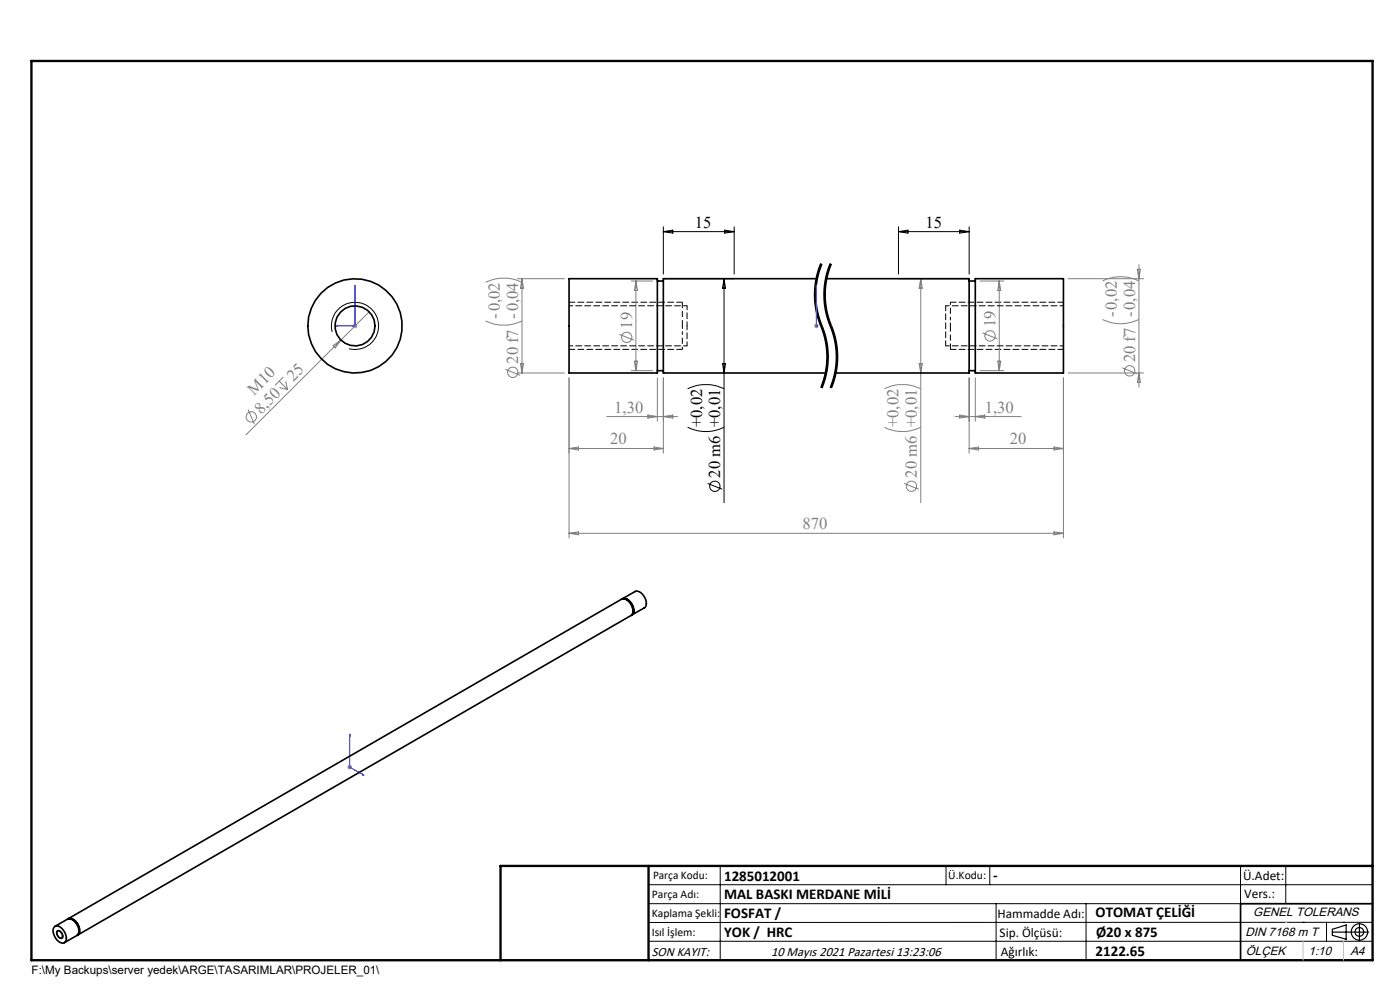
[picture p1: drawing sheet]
<svg xmlns="http://www.w3.org/2000/svg" width="297mm" height="210mm" viewBox="0 0 297 210" stroke-linecap="round" stroke-linejoin="round" font-family="sans-serif">
<g fill="none" stroke="#808080" stroke-width=".21">
<path d="M103 59.9a8.9 8.9 0 0 1 7.7 0M109.7 59.1h10M110.7 59.1v20M110.7 59.1l.4 2h-.7zM133.9 59.6h4.5M134.9 59.6l.4 2h-.7zM134.9 59.6v19M195.3 59.1l.4 2h-.7zM195.3 59.1v47.5M207.9 59.6h5.1M212 59.6v19M212 59.6l.3 2h-.6z"/>
<path d="M226.6 59.1h16M233.9 59.6a8.6 8.6 0 0 1 7.7 0M241.3 57.1h.6l-.3 2zM241.6 56.1v26M60.1 80l-1.8 1.7M70.7 73.3l1.6-1.2-1.2 1.7zM74.8 69.1h1M75 68.8l.7 .7M75.3 68.6v1M78.3 66.1l-26.1 26.1M103 68.1a8.9 8.9 0 0 0 7.7 0M107.2 78.3l3.1 1.3"/>
<path d="M109.7 79.1h10M110.4 77.1h.7l-.4 2zM131.4 70.9l3.1 1.3M133.9 78.6h4.5M134.6 76.6h.7l-.4 2zM172.7 69.1h1M172.8 68.8l.7 .7M173.2 68.6v1M173.5 68.8l-.7 .7M195 77.1h.7l-.4 2zM207.9 78.6h5.1M208.5 70.6l3.1 1.3"/>
<path d="M211.7 76.6h.6l-.3 2zM226.6 79.1h16M233.9 67.8a8.6 8.6 0 0 0 7.7 0M238.1 78l3.1 1.3M241.6 79.1l.3 2h-.6zM52.6 86.9l1.4 3.1M59.2 80.8l1.8 1.8M59.3 82.2l1.7 .4M60.6 80.9l.4 1.7M120.7 95.1h20M120.7 80.1v34M120.7 95.1l2-.3v.7z"/>
<path d="M128.7 88.4h15M137.4 88l2.1 .4-2.1 .3zM138.7 94.8l2 .3-2 .4zM139.5 80.1v9.3M140.7 80.1v16M140.7 88.4l2-.4v.7zM187.6 90.6a8.6 8.6 0 0 0 7.7 0M187.6 82.5a8.9 8.9 0 0 1 7.7 0M202.6 88.4h14M203.6 88l2 .4-2 .3zM205.6 80.1v16M205.6 95.1h20"/>
<path d="M205.6 95.1l2-.3v.7zM206.9 80.1v9.3M206.9 88.4l2-.4v.7zM223.6 94.8l2 .3-2 .4zM225.6 80.1v34M120.7 113.1l2-.3v.6zM120.7 113.1h104.9M191.8 102.5l3.1 1.3M223.6 112.8l2 .3-2 .3zM73.7 162.7h1M73.8 162.4l.7 .7M74.2 162.2v1"/>
<path d="M74.5 162.4l-.7 .7"/>
<circle cx="108.8" cy="79" r="1.09"/>
<circle cx="133" cy="71.6" r="1.09"/>
<circle cx="210" cy="71.3" r="1.09"/>
<circle cx="239.7" cy="78.7" r="1.09"/>
<circle cx="53.3" cy="88.4" r="1.09"/>
<circle cx="193.4" cy="103.1" r="1.09"/>
</g>
<g fill="none" stroke="#000" stroke-width=".21">
<path d="M140.7 49.1h15.1M140.7 59.1h15.1M140.7 48.1v10M140.7 49.1l2-.3v.7zM153.6 59.1v47.5M153.6 59.1l.3 2h-.6zM153.7 48.8l2.1 .3-2.1 .4zM155.8 48.1v10M173.7 58.2l-.5 2.9M174 57.1l-.3 1.1M174.1 55.9l-1 3.4-.4 3.5M174.2 56.5l-.2 .6"/>
<path d="M174.2 55.9a17.8 17.8 0 0 0 .5 14.6 17.1 17.1 0 0 1-.5 11.8M174.4 56l-.2 .5M175.7 58.2l-.5 2.9M176 57.1l-.3 1.1M176.1 55.9l-.4 1.1a17.3 17.3 0 0 0-1 5.8M176.2 55.9a17.8 17.8 0 0 0 .5 14.6 17.1 17.1 0 0 1-.5 11.8M176.4 56l-.4 1.1M190.6 48.1v10M190.6 49.1h15M190.6 49.1l2-.3v.7zM190.6 59.1h15M203.6 48.8l2 .3-2 .4z"/>
<path d="M205.6 48.1v10M70.5 70.4a5 5 0 0 1 4.4-6.2 5 5 0 0 1 5.4 5.4 5 5 0 0 1-6.3 4.4M153.3 77.1h.6l-.3 2zM172.7 62.8l.4 3 .6 2.3a17.8 17.8 0 0 1 1.5 10.2M173.2 61.1v2.9l.5 2.8M173.7 66.8l.5 1.7M174.2 68.5l.1 .3M174.3 68.8l.1 .2zM174.4 69a17.3 17.3 0 0 1 1.3 5.8M174.7 62.8l.4 3 .6 2.3a17.8 17.8 0 0 1 1.5 10.2M175.2 61.1a16.9 16.9 0 0 0 .8 6.9M175.2 78.3l-.4 1.7-.7 2.2"/>
<path d="M175.3 79.5l-.9 2.9M175.4 78.9l-.1 .6M175.5 78.4l-.1 .5M175.7 74.8l-.2 3.6M176 67.9a19.4 19.4 0 0 1 1.7 6.9M177.2 78.3l-.4 1.7-.7 2.2M177.3 79.5l-.9 2.9M177.4 78.9l-.1 .6M177.5 78.4l-.1 .5M177.7 74.8l-.2 3.6M145.9 90.6a8.6 8.6 0 0 0 7.7 0M145.9 82.5a8.9 8.9 0 0 1 7.7 0"/>
<path d="M150.1 102.5l3.1 1.3M12.1 197.4a1.1 1.1 0 0 1 1.1 .5 1.1 1.1 0 0 1 0 1.2 1.17 1.17 0 0 1-1.1-1.7zM137.6 187.7h153.6M137.6 191.7h153.6M137.6 199.7h153.6M152.8 183.7v20M200.7 183.7v4M210 183.7v4M211.3 191.7v12M230.4 191.7v12M263.2 183.7v20M272.8 183.7v8"/>
<path d="M276.4 195.6h.1M281.4 195.6v4.1M285 195.6h.1M291.2 195.6l-153.6 .1"/>
<circle cx="151.6" cy="103.1" r="1.1"/>
</g>
<path d="M144.8 70.5v3.6M201.6 67.8v-3.7" fill="none" stroke="#000" stroke-width=".21" stroke-dasharray="1.3 .6" stroke-dashoffset=".7" stroke-linecap="butt"/>
<path d="M144.8 64.1v5M201.6 74.1v-5" fill="none" stroke="#000" stroke-width=".21" stroke-dasharray="1.3 .6" stroke-linecap="butt"/>
<path d="M174.2 55.9a17.1 17.1 0 0 0 0 13.2M176.2 55.9a17.1 17.1 0 0 0 0 13.2M174.2 69.1a17.1 17.1 0 0 1 0 13.2M176.2 69.1a17.1 17.1 0 0 1 0 13.2" fill="none" stroke="#000" stroke-width=".21" stroke-dasharray="6.3 1.3 1.3 1.3" stroke-dashoffset="1.5" stroke-linecap="butt"/>
<g fill="none" stroke="#000" stroke-width=".25">
<path d="M282.6 197.7h7.8M282.6 197.1l3-.9v3l-3-.8zM288.4 195.8v3.8M106.2 203.7h185"/>
<circle cx="288.4" cy="197.7" r="1.74"/>
<circle cx="288.4" cy="197.7" r=".93"/>
</g>
<path d="M71 69.1l.4-.1v.2zM75.3 60.5l.1 .5h-.2zM75.3 60.5v8.6h-4.3M173.2 69v.2zM173.2 60.5v.5v-.5M173.2 69.1h.1M173.2 60.5v8.6M74.2 155.7l.1 .4-.2-.1zM74.2 155.7v7l3 1.8M76.9 164.2l.3 .3-.3-.1z" fill="none" stroke="#00f" stroke-width=".21"/>
<path d="M120.8 74.1h24M144.8 64.1h-24M201.6 74.1h24M225.6 64.1h-24" fill="none" stroke="#000" stroke-width=".21" stroke-dasharray="1.3 .6" stroke-dashoffset=".1"/>
<path d="M144.8 69.1v1.4M201.6 69.1v-1.3" fill="none" stroke="#000" stroke-width=".21" stroke-dasharray="1.3 .6" stroke-dashoffset=".7"/>
<path d="M291.2 191.7h-28v12" fill="none" stroke="#000" stroke-width=".35"/>
<path d="M6.7 12.9h284.5v190.8h-284.5zM137.6 183.7v20M291.2 183.7h-185v20" fill="none" stroke="#000" stroke-width=".5"/>
<path d="M276.4 199.7v4M285 199.7v4" fill="none" stroke="#c0c0c0" stroke-width=".21"/>
<path d="M272.8 195.6h.1" fill="none" stroke="#c0c0c0" stroke-width=".25"/>
<g fill="#00f">
<path d="M173.2 69v.2zM173.2 60.5v.5z"/>
<path d="M76.9 164.2l.3 .3-.3-.1zM74.2 155.7l.1 .4-.2-.1zM71 69.1l.4 .1v-.2zM75.3 60.5l-.1 .5h.2z"/>
</g>
<g fill="none" stroke="#000" stroke-width=".35">
<path d="M120.7 59.1h18.8v20h-18.8zM139.5 59.6h1.2M173.2 59.1h-32.5v20h34.5M175.3 59.1h30.3v20h-28.4M205.6 59.6h1.3M206.9 59.1h18.7v20h-18.7zM139.5 78.6h1.2M205.6 78.6h1.3M132 127.1a1.71 1.71 0 0 1 2.2 1.3 1.54 1.54 0 0 1-.2 2.1M132.1 127l2.6-1.5a2.21 2.21 0 0 1 2.4 2.2l-.1 .9-.3 .3-2.6 1.5M132.3 127a2.35 2.35 0 0 1 1.9 3.2M11.6 196.6a1.38 1.38 0 0 1 1.9 .8 1.95 1.95 0 0 1 .2 2.5 2.01 2.01 0 0 1-2.3-1.6l-.1-1z"/>
<path d="M11.7 196.5l2.6-1.5a1.85 1.85 0 0 1 2.1 1.3 1.64 1.64 0 0 1-.1 2.1l-2.6 1.5M12.2 197.5a.94 .94 0 0 1 .9 .5 .94 .94 0 0 1 0 1 1.01 1.01 0 0 1-.9-1.5zM14.4 194.9a1.33 1.33 0 0 1 1.8 .7 1.93 1.93 0 0 1 .2 2.8M14.5 194.9l117.4-67.8a2.35 2.35 0 0 1 2.4 2.4l-.1 .6-.3 .5-117.4 67.7M14.7 194.9a2.45 2.45 0 0 1 1.9 3.2"/>
<circle cx="75.3" cy="69.1" r="4.2"/>
<circle cx="75.3" cy="69.1" r="10"/>
</g>
<path d="M200.6 64.9v8.5" fill="none" stroke="#000" stroke-width=".21" stroke-dasharray="1.3 .6" stroke-dashoffset=".2"/>
<path d="M120.8 73.4h25M145.8 64.9h-25M200.6 73.4h25M225.6 64.9h-25" fill="none" stroke="#000" stroke-width=".21" stroke-dasharray="1.3 .6" stroke-dashoffset=".5"/>
<path d="M145.8 69.1v-4.2M145.8 73.4v-4.3" fill="none" stroke="#000" stroke-width=".21" stroke-dasharray="1.3 .6" stroke-dashoffset=".4"/>
<g font-size="3.5">
<text x="147.4" y="48.3">15</text>
<text x="196.3" y="48.3">15</text>
<text x="148.9" y="90.6" transform="rotate(-90 148.9 90.6)">+0,02</text>
<text x="152.8" y="101.3" transform="rotate(-90 152.8 101.3)">20 m6 +0,01</text>
</g>
<g font-size="3.5" fill="#808080">
<text x="106.1" y="67.6" transform="rotate(-90 106.1 67.6)">-0,02</text>
<text x="134.1" y="69.7" transform="rotate(-90 134.1 69.7)">19</text>
<text x="211.2" y="69.4" transform="rotate(-90 211.2 69.4)">19</text>
<text x="236.9" y="67.3" transform="rotate(-90 236.9 67.3)">-0,02</text>
<text x="109.9" y="77.2" transform="rotate(-90 109.9 77.2)">20 f7 -0,04</text>
<text x="240.8" y="76.9" transform="rotate(-90 240.8 76.9)">20 f7 -0,04</text>
<text x="53.9" y="83.9" transform="rotate(-45 53.9 83.9)">M10</text>
<text x="62.2" y="81.1" transform="rotate(-45 62.2 81.1)">25</text>
<text x="55.4" y="87.9" transform="rotate(-45 55.4 87.9)">8,50</text>
<text x="130.3" y="87.5">1,30</text>
<text x="208.9" y="87.5">1,30</text>
<text x="129.4" y="94.3">20</text>
<text x="190.6" y="90.6" transform="rotate(-90 190.6 90.6)">+0,02</text>
<text x="214.3" y="94.3">20</text>
<text x="194.5" y="101.3" transform="rotate(-90 194.5 101.3)">20 m6 +0,01</text>
<text x="170.2" y="112.3">870</text>
</g>
<g font-size="3.2">
<text x="153.6" y="186.8">1285012001</text>
<text x="153.6" y="190.8">MAL BASKI MERDANE MİLİ</text>
<text x="210.7" y="186.6">-</text>
<text x="153.6" y="194.8">FOSFAT /</text>
<text x="232.4" y="194.5">OTOMAT ÇELİĞİ</text>
<text x="153.6" y="198.8">YOK / HRC</text>
<text x="232.4" y="202.8">2122.65</text>
<text x="232.5" y="198.8">Ø20 x 875</text>
</g>
<g font-size="2.8">
<text x="263.7" y="186.7">Ü.Adet:</text>
<text x="263.9" y="190.5">Vers.:</text>
<text x="211.6" y="194.8">Hammadde Adı:</text>
<text x="138.3" y="202.8">SON KAYIT:</text>
<text x="163.6" y="202.8">10 Mayıs 2021 Pazartesi 13:23:06</text>
<text x="212.1" y="198.7">Sip. Ölçüsü:</text>
<text x="212.3" y="202.7">Ağırlık:</text>
</g>
<g font-size="2.6">
<text x="265.9" y="194.4">GENEL TOLERANS</text>
<text x="264.2" y="198.5">DIN 7168 m T</text>
<text x="264.3" y="202.6">ÖLÇEK</text>
<text x="277.6" y="202.6">1:10</text>
<text x="286.5" y="202.6">A4</text>
</g>
<g font-size="2.5">
<text x="138.3" y="190.5">Parça Adı:</text>
<text x="138.5" y="186.5">Parça Kodu:</text>
<text x="201.2" y="186.5">Ü.Kodu:</text>
<text x="138.3" y="194.5">Kaplama Şekli:</text>
<text x="138.3" y="198.6">Isıl İşlem:</text>
<text x="6.7" y="206.7">F:\My Backups\server yedek\ARGE\TASARIMLAR\PROJELER_01\</text>
</g>
</svg>
